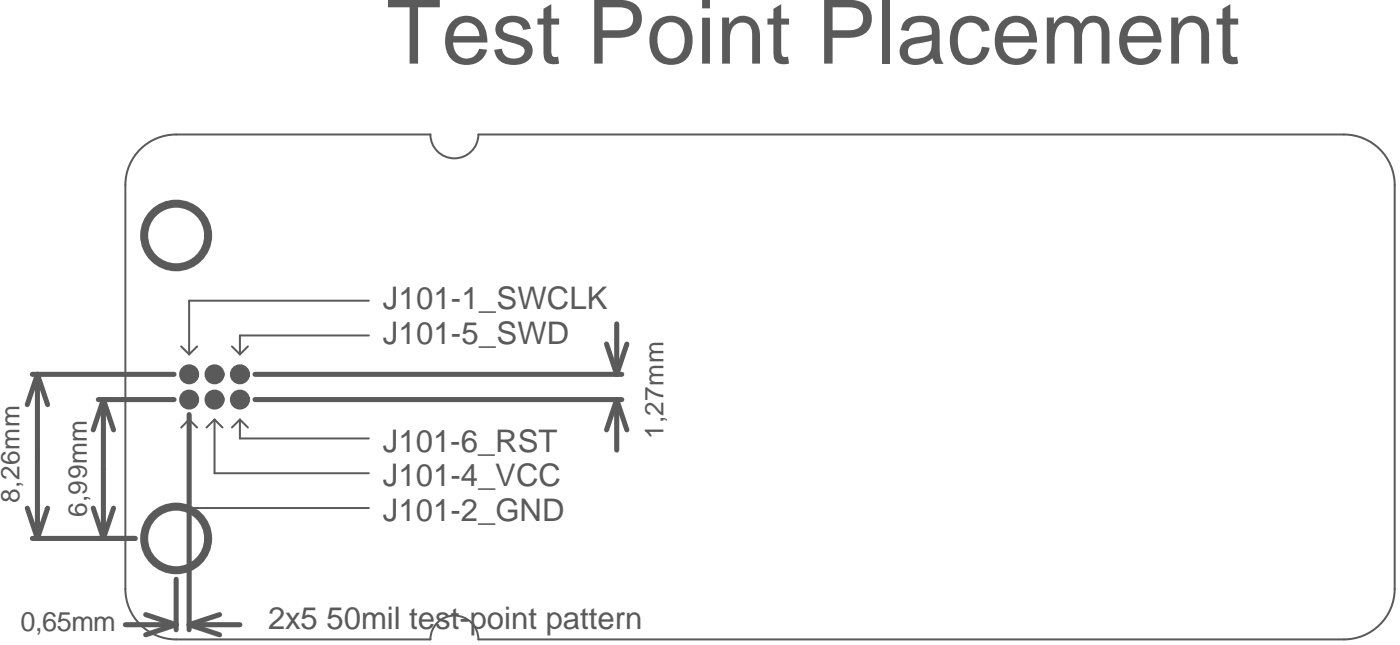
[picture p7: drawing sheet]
<svg xmlns="http://www.w3.org/2000/svg" width="116mm" height="54mm" viewBox="0 0 116 54" stroke-linecap="round" stroke-linejoin="round" font-family="sans-serif">
<g fill="none" stroke="#5a5a5a" stroke-width=".42">
<path d="M2.7 31.1h11.8M3.1 31.1l.9 2.5M3.1 31.1l-.8 2.5M3.1 31.1v13.7M8.2 33.2h6.3M8.6 33.2v11.6M8.6 33.2l.8 2.5M8.6 33.2l-.8 2.5M15.7 34.5v17.9M21.2 33.2h30.5M21.2 31.1h30.5M50.4 28.6l.9 2.5"/>
<path d="M51.3 33.2l.8 2.5M51.3 33.2l-.9 2.5M51.3 26.9v4.2M51.3 33.2v4.2M52.1 28.6l-.8 2.5M2.3 42.2l.8 2.6M2.7 44.8h8.5M4 42.2l-.9 2.6M7.8 42.2l.8 2.6M9.4 42.2l-.8 2.6M10.4 51.9h4.2M12.1 51.1l2.5 .8"/>
<path d="M14.6 48.2v4.2M14.6 51.9l-2.5 .9M15.7 51.9l2.6 .9M15.7 51.9h4.3M18.3 51.1l-2.6 .8"/>
</g>
<g fill="none" stroke="#5a5a5a" stroke-width=".17">
<path d="M11.4 12.7a4.2 4.2 0 0 1 3.2-1.5h21.2a1.99 1.99 0 0 0 2 2 1.99 1.99 0 0 0 2-2h72a4.2 4.2 0 0 1 4.2 4.2v33.6a4.2 4.2 0 0 1-4.2 4.2h-72a1.99 1.99 0 0 0-2-2 1.99 1.99 0 0 0-2 2h-21.2a4.2 4.2 0 0 1-4.2-4.2v-33.6a4.2 4.2 0 0 1 1-2.7zM15.1 28.8l.6 .7M15.7 34.9l.7 .6M15.7 34.9v7.3h15M15.7 34.9l-.6 .6M16.4 28.8l-.7 .7M17.8 34.9l-.6 .6M17.8 34.9l.7 .6M17.8 34.9v4.4h12.9M19.3 28.8l.7 .7M20 34.9l-.7 .6M20 34.9l.6 .6"/>
<path d="M20 34.9v1.6h10.7M20.6 28.8l-.6 .7M30.7 27.9h-10.7v1.6M30.7 25h-15v4.5"/>
</g>
<g fill="none" stroke="#5a5a5a" stroke-width=".83">
<circle cx="15.7" cy="33.2" r=".41"/>
<circle cx="15.7" cy="31.1" r=".41"/>
<circle cx="17.8" cy="33.2" r=".41"/>
<circle cx="17.8" cy="31.1" r=".41"/>
<circle cx="20" cy="33.2" r=".41"/>
<circle cx="20" cy="31.1" r=".41"/>
</g>
<g fill="none" stroke="#5a5a5a" stroke-width=".66">
<circle cx="14.7" cy="19.6" r="2.65"/>
<circle cx="14.7" cy="44.8" r="2.65"/>
</g>
<text font-size="7.4" fill="#5a5a5a" x="32.2" y="5.3">Test Point Placement</text>
<g font-size="2.6" fill="#5a5a5a">
<text x="31.8" y="25.7">J101-1_SWCLK</text>
<text x="31.8" y="28.6">J101-5_SWD</text>
<text x="31.8" y="37.6">J101-6_RST</text>
<text x="31.8" y="40.4">J101-4_VCC</text>
<text x="31.8" y="43.3">J101-2_GND</text>
<text x="22.3" y="52.3">2x5 50mil test-point pattern</text>
</g>
<text font-size="2.3" fill="#5a5a5a" x="1.7" y="52.5">0,65mm</text>
<g font-size="2.2" fill="#5a5a5a">
<text x="1.6" y="41.8" transform="rotate(-90 1.6 41.8)">8,26mm</text>
<text x="55.2" y="36.5" transform="rotate(-90 55.2 36.5)">1,27mm</text>
<text x="7.2" y="43" transform="rotate(-90 7.2 43)">6,99mm</text>
</g>
</svg>
